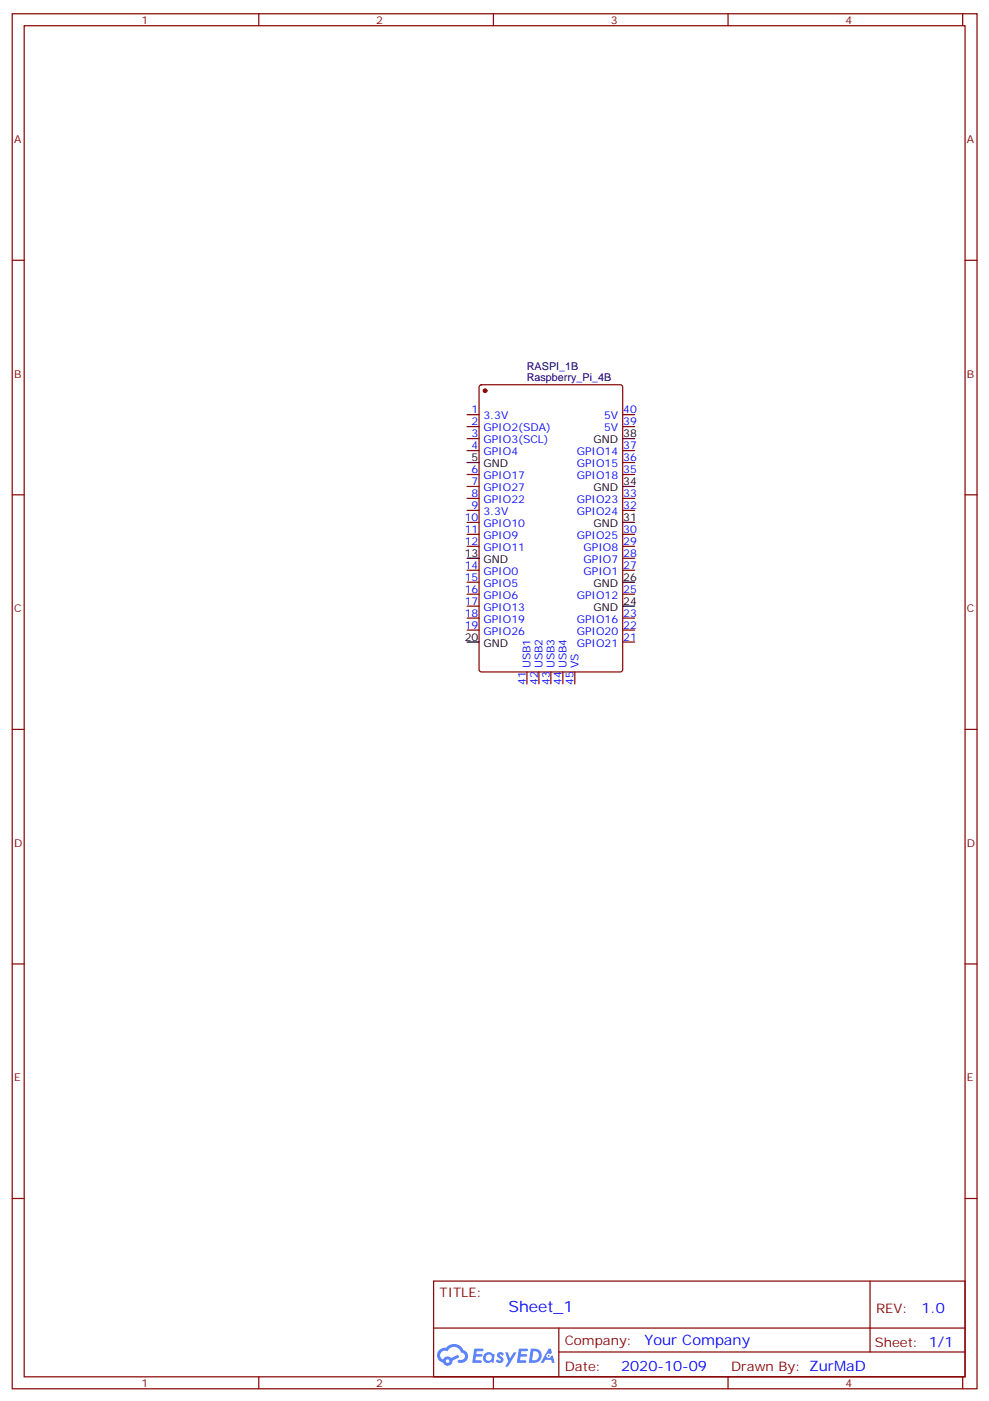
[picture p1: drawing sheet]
<svg xmlns="http://www.w3.org/2000/svg" width="291mm" height="413mm" viewBox="0 0 291 413" stroke-linecap="round" stroke-linejoin="round" font-family="sans-serif">
<g fill="none" stroke="#870000" stroke-width=".35">
<path d="M3.6 4.1h284.3v405.3h-284.3zM7.1 7.6h277.3v398.3h-277.3zM76.3 4.1v3.5M145.4 4.1v3.5M214.6 4.1v3.5M283.7 4.1v3.5M3.6 76.7h3.5M284.4 76.7h3.5M141.4 113.6l.5-.2h40.9l.7 .4v83.6l-.4 .6-41.2 .1-.7-.5v-83.5zM137.7 122.2h3.5M137.7 125.8h3.5M137.7 129.3h3.5"/>
<path d="M137.7 132.8h3.5M137.7 139.9h3.5M183.5 122.2h3.5M183.5 125.8h3.5M183.5 132.8h3.5M183.5 139.9h3.5M183.5 136.3h3.5M3.6 145.9h3.5M137.7 143.4h3.5M137.7 146.9h3.5M137.7 150.5h3.5M137.7 154h3.5"/>
<path d="M137.7 157.5h3.5M183.5 146.9h3.5M183.5 150.5h3.5M183.5 157.5h3.5M284.4 145.9h3.5M137.7 161h3.5M137.7 168.1h3.5M137.7 171.6h3.5M137.7 175.2h3.5M137.7 178.7h3.5M183.5 161h3.5M183.5 168.1h3.5"/>
<path d="M183.5 175.2h3.5M183.5 164.6h3.5M137.7 182.2h3.5M137.7 185.7h3.5M155.3 198.1v3.5M158.8 198.1v3.5M162.3 198.1v3.5M165.9 198.1v3.5M169.4 198.1v3.5M183.5 182.2h3.5M183.5 185.7h3.5M183.5 189.3h3.5"/>
<path d="M3.6 215h3.5M284.4 215h3.5M3.6 284.2h3.5M284.4 284.2h3.5M3.6 353.3h3.5M284.4 353.3h3.5M127.8 377.6h156.6v28.3h-156.6zM256.4 377.7v20.9M127.8 391.5h156.5M164.7 398.6h119.6M164.7 391.5v14.1M76.3 405.9v3.5"/>
<path d="M145.4 405.9v3.5M214.6 405.9v3.5M283.7 405.9v3.5"/>
</g>
<circle cx="142.9" cy="115.2" r=".53" fill="#870000" stroke="#870000" stroke-width=".35"/>
<path d="M137.7 136.3h3.5M183.5 129.3h3.5M183.5 154h3.5M183.5 143.4h3.5M137.7 164.6h3.5M183.5 178.7h3.5M183.5 171.6h3.5M137.7 189.3h3.5" fill="none" stroke="#000" stroke-width=".35"/>
<g fill="#5487ff">
<path d="M146.8 398.8a1.22 1.22 0 0 1 1.7 .3l-.4 .6a.47 .47 0 0 0-.4-.4 .47 .47 0 0 0-.5 .1l.2 .3a1.14 1.14 0 0 1 .8 1.7 1.14 1.14 0 0 1-1.9 0l-.2-.2 .4-.5 .8 .4a.29 .29 0 0 0 .3-.2 .29 .29 0 0 0-.3-.4 1.04 1.04 0 0 1-.5-1.7z"/>
<path d="M139.8 397.6h2.3l.4 .2-.2 .5h-1.8l-.1 .9h1.5l.3 .3-.4 .4h-1.5l-.2 1.1 1.7 .1 .2 .3-.2 .3h-2.6z"/>
<path d="M152.9 397.6h2.4l.3 .2-.1 .5h-1.9l-.1 .9h1.5l.4 .3-.4 .4h-1.6l-.2 1.1 1.8 .1 .2 .3-.2 .3h-2.7z"/>
<path d="M161.7 397.6h.7l.3 1.2-.6 .3a.69 .69 0 0 0-1 .3 .69 .69 0 0 0 .4 1 .69 .69 0 0 0 .9-.6l.5-.3 .5 2.2h-.7l-.3-.9h-1.7l-.5 .9h-.9z"/>
<path d="M148.9 398.7h.8l.6 1.8 1.1-1.8h.8l-2.5 4.2h-.8l.9-1.6z"/>
<path d="M156.5 397.6l-.6 4.1h1.3a2.11 2.11 0 0 0 2.5-2.1 2.11 2.11 0 0 0-2.6-2zM157.2 398.3a1.39 1.39 0 0 1 1.6 1.4 1.39 1.39 0 0 1-1.7 1.3h-.3z"/>
<path d="M142.8 399.2a1.54 1.54 0 0 0-.1 2.1 1.54 1.54 0 0 0 2.1 .2l.7 .2 .2-2.3-.1-.2-.4-.1a1.49 1.49 0 0 0-2.4 .1zM143 400.2a.95 .95 0 0 1 1.9 0 .95 .95 0 0 1-1.9 0z"/>
<path d="M129.5 398a2.18 2.18 0 0 0 1 3.7 1.44 1.44 0 0 0 1.7 .9 1.44 1.44 0 0 0 1.1-1.5l2-1-.4-.7-1.9 .9a1.47 1.47 0 0 0-2.4 .5 1.39 1.39 0 0 1-.7-2 1.39 1.39 0 0 1 2-.4 2.12 2.12 0 0 1 2.2-1.3 2.12 2.12 0 0 1 1.8 1.6 1.14 1.14 0 0 1 1.1 1.5 1.14 1.14 0 0 1-1.6 .7 .43 .43 0 0 0-.5 .3 .43 .43 0 0 0 .4 .5 1.98 1.98 0 0 0 2.5-1.2 1.98 1.98 0 0 0-1.3-2.5 3.1 3.1 0 0 0-5.2-.7l-.9 .1zM131.4 401.3a.54 .54 0 0 1 1 0 .54 .54 0 0 1-1 0z"/>
<circle cx="161.7" cy="399.7" r=".26"/>
</g>
<text font-size="4.6" fill="#00f" x="149.9" y="386.7">Sheet_1</text>
<g font-size="4.2" fill="#00f">
<text x="271.6" y="386.9">1.0</text>
<text x="190" y="396.5">Your Company</text>
<text x="183" y="404.3">2020-10-09</text>
</g>
<g font-size="3.9" fill="#800">
<text x="129.5" y="382.2">TITLE:</text>
<text x="258.2" y="386.9">REV:</text>
<text x="166.4" y="396.4">Company:</text>
<text x="257.8" y="397.1">Sheet: 1/1</text>
<text x="166.4" y="404.1">Date:</text>
<text x="215.5" y="404.2">Drawn By: ZurMaD</text>
</g>
<g font-size="3.2" fill="#800">
<text x="41.7" y="7.1">1</text>
<text x="110.8" y="7.1">2</text>
<text x="180" y="7.1">3</text>
<text x="249.1" y="7.1">4</text>
<text x="4.1" y="42.2">A</text>
<text x="284.9" y="42.2">A</text>
<text x="4.1" y="111.3">B</text>
<text x="284.9" y="111.3">B</text>
<text x="4.1" y="180.4">C</text>
<text x="284.9" y="180.4">C</text>
<text x="4.1" y="249.6">D</text>
<text x="284.9" y="249.6">D</text>
<text x="4.1" y="318.7">E</text>
<text x="284.9" y="318.7">E</text>
<text x="41.7" y="408.9">1</text>
<text x="110.8" y="408.9">2</text>
<text x="180" y="408.9">3</text>
<text x="249.1" y="408.9">4</text>
</g>
<g font-size="3.2" fill="#000080">
<text x="155.3" y="112.4">Raspberry_Pi_4B</text>
<text x="155.3" y="109">RASPI_1B</text>
</g>
<g font-size="3.2" fill="#00f">
<text x="139" y="121.9">1</text>
<text x="139" y="125.4">2</text>
<text x="142.5" y="123.6">3.3V</text>
<text x="178" y="123.6">5V</text>
<text x="183.7" y="125.4">39</text>
<text x="183.7" y="121.9">40</text>
<text x="139" y="128.9">3</text>
<text x="142.5" y="127.2">GPIO2(SDA)</text>
<text x="142.5" y="130.7">GPIO3(SCL)</text>
<text x="178" y="127.2">5V</text>
<text x="139" y="132.5">4</text>
<text x="142.5" y="134.2">GPIO4</text>
<text x="170" y="137.8">GPIO15</text>
<text x="170" y="134.2">GPIO14</text>
<text x="183.7" y="136">36</text>
<text x="183.7" y="132.5">37</text>
<text x="139" y="139.5">6</text>
<text x="139" y="143.1">7</text>
<text x="142.5" y="141.3">GPIO17</text>
<text x="170" y="141.3">GPIO18</text>
<text x="183.7" y="139.5">35</text>
<text x="139" y="146.6">8</text>
<text x="142.5" y="144.8">GPIO27</text>
<text x="142.5" y="148.3">GPIO22</text>
<text x="170" y="148.3">GPIO23</text>
<text x="183.7" y="146.6">33</text>
<text x="137" y="153.6">10</text>
<text x="139" y="150.1">9</text>
<text x="142.5" y="151.9">3.3V</text>
<text x="142.5" y="155.4">GPIO10</text>
<text x="170" y="151.9">GPIO24</text>
<text x="183.7" y="150.1">32</text>
<text x="137" y="157.2">11</text>
<text x="137" y="160.7">12</text>
<text x="142.5" y="158.9">GPIO9</text>
<text x="170" y="158.9">GPIO25</text>
<text x="183.7" y="160.7">29</text>
<text x="183.7" y="157.2">30</text>
<text x="137" y="167.7">14</text>
<text x="142.5" y="162.5">GPIO11</text>
<text x="172" y="166">GPIO7</text>
<text x="172" y="162.5">GPIO8</text>
<text x="183.7" y="167.7">27</text>
<text x="183.7" y="164.2">28</text>
<text x="137" y="171.3">15</text>
<text x="142.5" y="169.5">GPIO0</text>
<text x="142.5" y="173">GPIO5</text>
<text x="172" y="169.5">GPIO1</text>
<text x="137" y="174.8">16</text>
<text x="137" y="178.3">17</text>
<text x="142.5" y="176.6">GPIO6</text>
<text x="170" y="176.6">GPIO12</text>
<text x="183.7" y="174.8">25</text>
<text x="137" y="181.9">18</text>
<text x="137" y="185.4">19</text>
<text x="142.5" y="180.1">GPIO13</text>
<text x="142.5" y="183.6">GPIO19</text>
<text x="170" y="183.6">GPIO16</text>
<text x="183.7" y="185.4">22</text>
<text x="183.7" y="181.9">23</text>
<text x="142.5" y="187.1">GPIO26</text>
<text x="170" y="190.7">GPIO21</text>
<text x="170" y="187.1">GPIO20</text>
<text x="183.7" y="188.9">21</text>
<text x="156.4" y="197" transform="rotate(-90 156.4 197)">USB1</text>
<text x="159.9" y="197" transform="rotate(-90 159.9 197)">USB2</text>
<text x="163.4" y="197" transform="rotate(-90 163.4 197)">USB3</text>
<text x="166.9" y="197" transform="rotate(-90 166.9 197)">USB4</text>
<text x="170.5" y="197" transform="rotate(-90 170.5 197)">VS</text>
<text x="154.9" y="201.9" transform="rotate(-90 154.9 201.9)">41</text>
<text x="158.5" y="201.9" transform="rotate(-90 158.5 201.9)">42</text>
<text x="162" y="201.9" transform="rotate(-90 162 201.9)">43</text>
<text x="165.5" y="201.9" transform="rotate(-90 165.5 201.9)">44</text>
<text x="169.1" y="201.9" transform="rotate(-90 169.1 201.9)">45</text>
</g>
<g font-size="3.2">
<text x="174.9" y="130.7">GND</text>
<text x="183.7" y="128.9">38</text>
<text x="139" y="136">5</text>
<text x="142.5" y="137.8">GND</text>
<text x="183.7" y="143.1">34</text>
<text x="174.9" y="144.8">GND</text>
<text x="174.9" y="155.4">GND</text>
<text x="183.7" y="153.6">31</text>
<text x="137" y="164.2">13</text>
<text x="142.5" y="166">GND</text>
<text x="174.9" y="173">GND</text>
<text x="183.7" y="171.3">26</text>
<text x="183.7" y="178.3">24</text>
<text x="174.9" y="180.1">GND</text>
<text x="137" y="188.9">20</text>
<text x="142.5" y="190.7">GND</text>
</g>
</svg>
